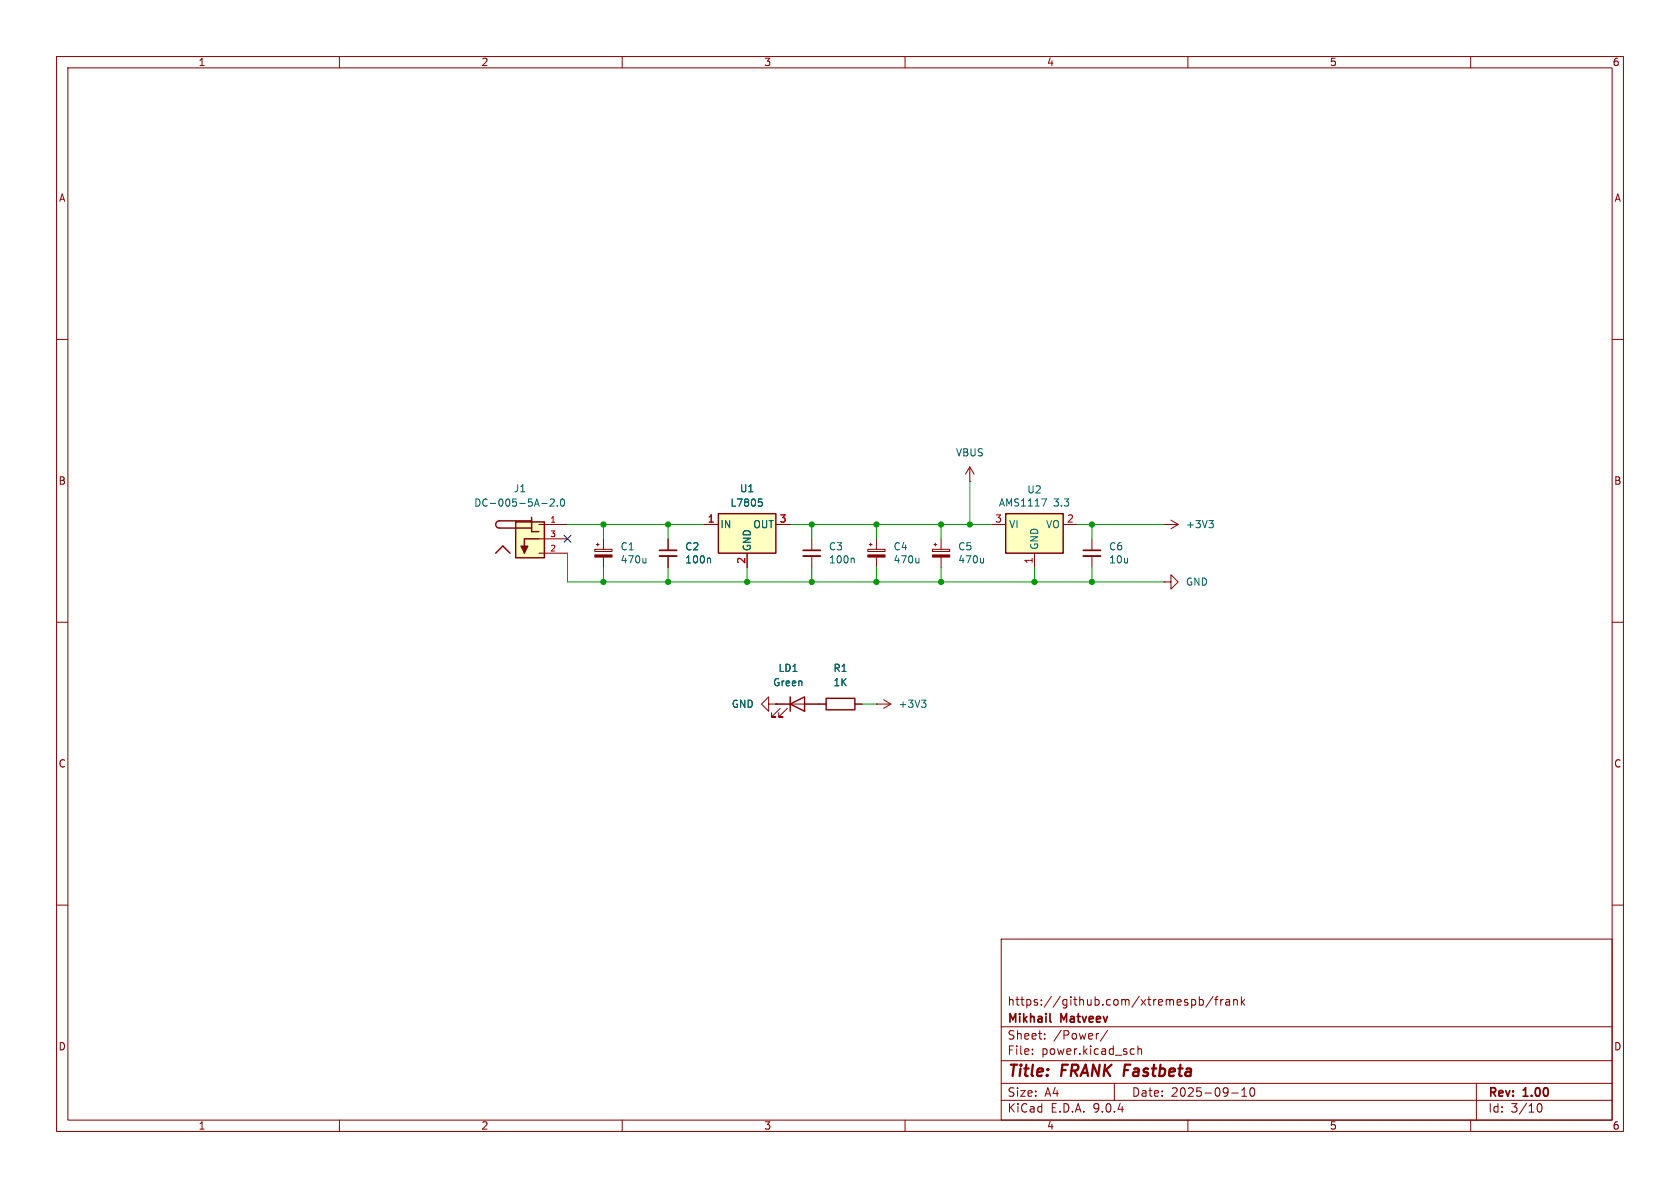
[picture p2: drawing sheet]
<svg xmlns="http://www.w3.org/2000/svg" width="297mm" height="210mm" viewBox="0 0 297 210" stroke-linecap="round" stroke-linejoin="round" font-family="sans-serif">
<g fill="none" stroke="#840000" stroke-width=".18">
<path d="M10 10h277v190h-277zM12 12h273v186h-273zM60 10v2M110 10v2M160 10v2M210 10v2M260 10v2M10 60h2M285 60h2M10 110h2M285 110h2M10 160h2"/>
<path d="M177 166h108v32h-108zM210.7 176.8l.4-.1 .3 .3v.4l-.2 .2h-.5M212 176.8l.5-.1 .2 .3v.4l-.1 .2h-.6M212 176.2v1.5M214.5 176.1l-1.3 2M214.7 176.7h.6M215.3 176.2l-.3 .2v1.3M215.8 176.7v1M216.2 176.7l-.2 .1-.2 .2M216.7 176.8h.6l.1 .9M217.4 177.1h-.5a.29 .29 0 0 0-.2 .3 .29 .29 0 0 0 .2 .3l.5-.1M218.1 176.8l.2-.1 .4 .1v.9"/>
<path d="M218.1 176.7v1M219.5 176.2v1.5M219.6 177.1l.4 .6M220 176.7l-.5 .6M285 160h2M60 198v2M110 198v2M160 198v2M177 194.5h108M177 191.5h108M177 187.5h108M177 181.5h108"/>
<path d="M182.5 186.3v.1M182.5 185.5v.1M184.7 183.6v.1M184.7 182.8v.1M194.2 182.7l-.2 .1M195.8 182.1l-1.3 2M197 191.5v3M200.1 185.4l.4 .1M200.5 186.3l-.4 .1M201.2 185.5l.2-.1 .3 .1 .1 .9M201.2 184.9v1.5M210 198v2"/>
<path d="M217.7 193.2h1.2M219.5 193.8h.9M219.5 192.7l.5-.4v1.5M221.1 192.4l.2-.1a.81 .81 0 0 1 .6 .6 .81 .81 0 0 1-.3 .8l-.1 .1a.81 .81 0 0 1-.4-1.4zM260 198v2M261 191.5v6.5M271.7 195.7l.2-.5 .2-.1a.81 .81 0 0 1 .6 .6 .81 .81 0 0 1-.3 .8h-.4l-.3-.5"/>
</g>
<path d="M185.6 180.5l.2 .2" fill="none" stroke="#840000" stroke-width=".3"/>
<path d="M127 90.8h10.2v7h-10.2z" fill="#ffffc2"/>
<path d="M127 90.8h10.2v7h-10.2z" fill="none" stroke="#840000" stroke-width=".25"/>
<g fill="none" stroke="#840000" stroke-width=".18">
<path d="M124.5 92.7h2.5M132.1 97.8v2.5M137.2 92.7h2.5M143.5 95.3v2M143.5 98.3v2M164.8 97.1h3.1v.4h-3.1zM165.1 96.3h.5M165.4 96v.5M166.4 95.3v1.8M166.4 98.5v1.8M193 95.3v2M193 98.3v2"/>
<path d="M205.7 92.7h.1M205.7 92.7h2.6M207 91.9l1.3 .8M208.3 92.7l-1.3 .8M205.7 102.9h1.3v-1.3l1.3 1.3-1.3 1.2v-1.2M205.7 102.9h.1M154.9 124.5h.1M154.9 124.5h2.6M156.2 123.7l1.3 .8M157.5 124.5l-1.3 .7"/>
</g>
<path d="M134.1 88.2h.6M134.2 88.7h.3l.3 .2-.1 .5-.5 .1M150.8 98.7l.2 .1v.7M173.9 98.7v.8M173.9 99.4l-.2 .1M213.7 92h.8l-.4 .5M214.3 92.5l.2 .2v.3l-.2 .3M162.9 123.8h.8l-.4 .5M163.5 124.3l.2 .2v.3l-.2 .2" fill="none" stroke="#006464" stroke-width=".18"/>
<path d="M142 97.3h3M191.5 97.3h3.1" fill="none" stroke="#840000" stroke-width=".3"/>
<path d="M142 98.3h3M191.5 98.3h3.1" fill="none" stroke="#840000" stroke-width=".33"/>
<path d="M164.8 98.1h3.1v.4h-3.1z" fill="#840000" stroke="#840000" stroke-width=".18"/>
<path d="M177.8 90.8h10.2v7h-10.2z" fill="#ffffc2"/>
<path d="M177.8 90.8h10.2v7h-10.2z" fill="none" stroke="#840000" stroke-width=".25"/>
<g fill="none" stroke="#840000" stroke-width=".18">
<path d="M118.1 95.3v2M118.1 98.3v2M153.4 97.1h3.1v.4h-3.1zM153.7 96.3h.5M153.9 96v.5M154.9 95.3v1.8M154.9 98.5v1.8M171.4 85.1h.1M171.4 82.6l-.7 1.2M171.4 82.6l.8 1.2M171.4 82.6v2.5M175.3 92.7h2.5"/>
<path d="M182.9 97.8v2.5M188 92.7h2.5"/>
</g>
<path d="M125.4 98.7l.2 .1v.7M162.4 98.7v.8M162.4 99.4l-.1 .1M184.1 88.2h.9l-.5 1.3" fill="none" stroke="#006464" stroke-width=".18"/>
<path d="M116.6 97.3h3" fill="none" stroke="#840000" stroke-width=".3"/>
<path d="M116.6 98.3h3" fill="none" stroke="#840000" stroke-width=".33"/>
<path d="M153.4 98.1h3.1v.4h-3.1z" fill="#840000" stroke="#840000" stroke-width=".18"/>
<path d="M91.2 92.3h5v6.3h-5z" fill="#ffffc2"/>
<path d="M87.6 97.8l1.3-1.3 1.3 1.3M91.2 92.3h5v6.3h-5zM94 92.1h-5.7a.64 .64 0 0 0-.7 .6 .64 .64 0 0 0 .7 .6h5.7M94 91.4v2.6h1.2M95.2 95.3h-2.5v2.5M139.7 124.5l2.5-1.3v2.5zM139.7 123.2v2.5M146 123.4h5.1v2.1h-5.1z" fill="none" stroke="#840000" stroke-width=".25"/>
<g fill="#840000" stroke="#840000" stroke-width=".18">
<path d="M92.1 96.5h1.2l-.6 1.3z"/>
<path d="M105.2 98.1h3v.4h-3z"/>
</g>
<g fill="none" stroke="#840000" stroke-width=".18">
<path d="M95.2 92.7h5.1M95.2 95.3h5.1M95.2 97.8h5.1M105.2 97.1h3v.4h-3zM105.4 96.3h.5M105.7 96v.5M106.7 95.3v1.8M106.7 98.5v1.8M118.1 95.3v2M118.1 98.3v2M124.5 92.7h2.5M132.1 97.8v2.5"/>
<path d="M137.2 92.7h2.5M135.9 124.5v-1.3l-1.3 1.3 1.3 1.2v-1.2h1.3M137.2 124.5h.1M137.2 124.5h8.8M137.9 125.2l-1.5 1.5h.8h-.8v-.7M139.2 125.2l-1.5 1.5h.7h-.7v-.7M151.1 124.5h1.3"/>
</g>
<path d="M95.7 89h1M97.3 88.3l.4-.1 .3 .4-.8 .9h.8M98.5 89.4v.1M99.2 88.3l.2-.1a.68 .68 0 0 1 .4 .6 .68 .68 0 0 1-.4 .7l-.2-.1-.1-.4zM114.2 98.7v.8M114.2 99.4l-.2 .1M125.4 98.7l.2 .1v.7M134.1 88.2h.6M134.2 88.7h.3l.3 .2-.1 .5-.5 .1" fill="none" stroke="#006464" stroke-width=".18"/>
<g fill="none" stroke="#009600" stroke-width=".18">
<path d="M100.3 97.8v5.1h105.4M100.3 92.7h24.2M106.7 92.7v2.6M118.1 92.7v2.6M139.7 92.7h35.6M143.5 92.7v2.6M154.9 92.7v2.6M166.4 92.7v2.6M171.4 85.1v7.6M190.5 92.7h15.2M193 92.7v2.6M106.7 100.3v2.6"/>
<path d="M118.1 100.3v2.6M132.1 100.3v2.6M143.5 100.3v2.6M154.9 100.3v2.6M166.4 100.3v2.6M182.9 100.3v2.6M193 100.3v2.6M152.4 124.5h2.5"/>
</g>
<path d="M99.7 94.6l1.2 1.3M100.9 94.6l-1.2 1.3" fill="none" stroke="#000084" stroke-width=".18"/>
<g fill="#009600" stroke="#009600" stroke-width=".18">
<circle cx="154.9" cy="92.7" r=".46"/>
<circle cx="143.5" cy="92.7" r=".46"/>
<circle cx="118.1" cy="102.9" r=".46"/>
<circle cx="106.7" cy="92.7" r=".46"/>
<circle cx="132.1" cy="102.9" r=".46"/>
<circle cx="106.7" cy="102.9" r=".46"/>
<circle cx="143.5" cy="102.9" r=".46"/>
<circle cx="118.1" cy="92.7" r=".46"/>
<circle cx="166.4" cy="92.7" r=".46"/>
<circle cx="171.4" cy="92.7" r=".46"/>
<circle cx="193" cy="102.9" r=".46"/>
<circle cx="182.9" cy="102.9" r=".46"/>
<circle cx="166.4" cy="102.9" r=".46"/>
<circle cx="193" cy="92.7" r=".46"/>
<circle cx="154.9" cy="102.9" r=".46"/>
</g>
<g font-size="2.8" fill="#840000">
<text x="178" y="190.9">Title:</text>
<text x="187.7" y="190.9">FRANK Fastbeta</text>
</g>
<g font-size="2.1" fill="#840000">
<text x="178" y="178">https://github.com/xtremespb/frank</text>
<text x="178" y="184">Sheet:</text>
<text x="178" y="181.2">Mikhail</text>
<text x="186.2" y="184">/Power/</text>
<text x="187.6" y="181.2">Matveev</text>
<text x="178" y="186.7">File:</text>
<text x="184.1" y="186.7">power.kicad_sch</text>
<text x="178" y="196.9">KiCad</text>
<text x="178" y="194.1">Size:</text>
<text x="184.7" y="194.1">A4</text>
<text x="185.7" y="196.9">E.D.A.</text>
<text x="193.3" y="196.9">9.0.4</text>
<text x="200" y="194.1">Date:</text>
<text x="207" y="194.1">2025-09-10</text>
<text x="263" y="194.3">Rev:</text>
<text x="263" y="196.9">Id:</text>
<text x="267.1" y="196.9">3/10</text>
<text x="269.4" y="194.3">1.00</text>
</g>
<g font-size="1.8" fill="#840000">
<text x="35" y="11.9">1</text>
<text x="85" y="11.9">2</text>
<text x="135" y="11.9">3</text>
<text x="185" y="11.9">4</text>
<text x="235" y="11.9">5</text>
<text x="285" y="11.9">6</text>
<text x="10.3" y="35.9">A</text>
<text x="285.3" y="35.9">A</text>
<text x="10.3" y="85.9">B</text>
<text x="285.3" y="85.9">B</text>
<text x="10.3" y="135.9">C</text>
<text x="285.3" y="135.9">C</text>
<text x="10.3" y="185.9">D</text>
<text x="285.3" y="185.9">D</text>
<text x="35" y="199.9">1</text>
<text x="85" y="199.9">2</text>
<text x="135" y="199.9">3</text>
<text x="185" y="199.9">4</text>
<text x="235" y="199.9">5</text>
<text x="285" y="199.9">6</text>
</g>
<g font-size="1.8" fill="#006464">
<text x="168.9" y="80.9">VBUS</text>
<text x="83.7" y="89.8">DC-005-5A-2.0</text>
<text x="90.7" y="87.2">J1</text>
<text x="129" y="89.8">L7805</text>
<text x="130.7" y="87.2">U1</text>
<text x="176.5" y="89.7">AMS1117</text>
<text x="181.5" y="87.4">U2</text>
<text x="186.2" y="89.7">3.3</text>
<text x="127.3" y="93.6">IN</text>
<text x="133.1" y="93.6">OUT</text>
<text x="178.3" y="93.6">VI</text>
<text x="184.8" y="93.6">VO</text>
<text x="209.6" y="93.6">+3V3</text>
<text x="109.6" y="97.5">C1</text>
<text x="109.6" y="99.8">470u</text>
<text x="121" y="97.5">C2</text>
<text x="121" y="99.8">100n</text>
<text x="132.9" y="97.5" transform="rotate(-90 132.9 97.5)">GND</text>
<text x="146.4" y="97.5">C3</text>
<text x="146.4" y="99.8">100n</text>
<text x="157.9" y="97.5">C4</text>
<text x="157.9" y="99.8">470u</text>
<text x="169.3" y="97.5">C5</text>
<text x="169.3" y="99.8">470u</text>
<text x="183.7" y="97.3" transform="rotate(-90 183.7 97.3)">GND</text>
<text x="196" y="97.5">C6</text>
<text x="196" y="99.8">10u</text>
<text x="209.6" y="103.7">GND</text>
<text x="137.5" y="119">LD1</text>
<text x="147.2" y="119">R1</text>
<text x="129.3" y="125.3">GND</text>
<text x="136.6" y="121.5">Green</text>
<text x="147.2" y="121.5">1K</text>
<text x="158.8" y="125.3">+3V3</text>
</g>
<g font-size="1.8" fill="#a90000">
<text x="125" y="92.5">1</text>
<text x="137.7" y="92.5">3</text>
<text x="175.8" y="92.5">3</text>
<text x="188.5" y="92.5">2</text>
<text x="131.8" y="99.8" transform="rotate(-90 131.8 99.8)">2</text>
<text x="182.6" y="99.8" transform="rotate(-90 182.6 99.8)">1</text>
</g>
<g font-size="1.4" fill="#a90000">
<text x="97.2" y="92.5">1</text>
<text x="97.2" y="95">3</text>
<text x="97.2" y="97.5">2</text>
</g>
</svg>
